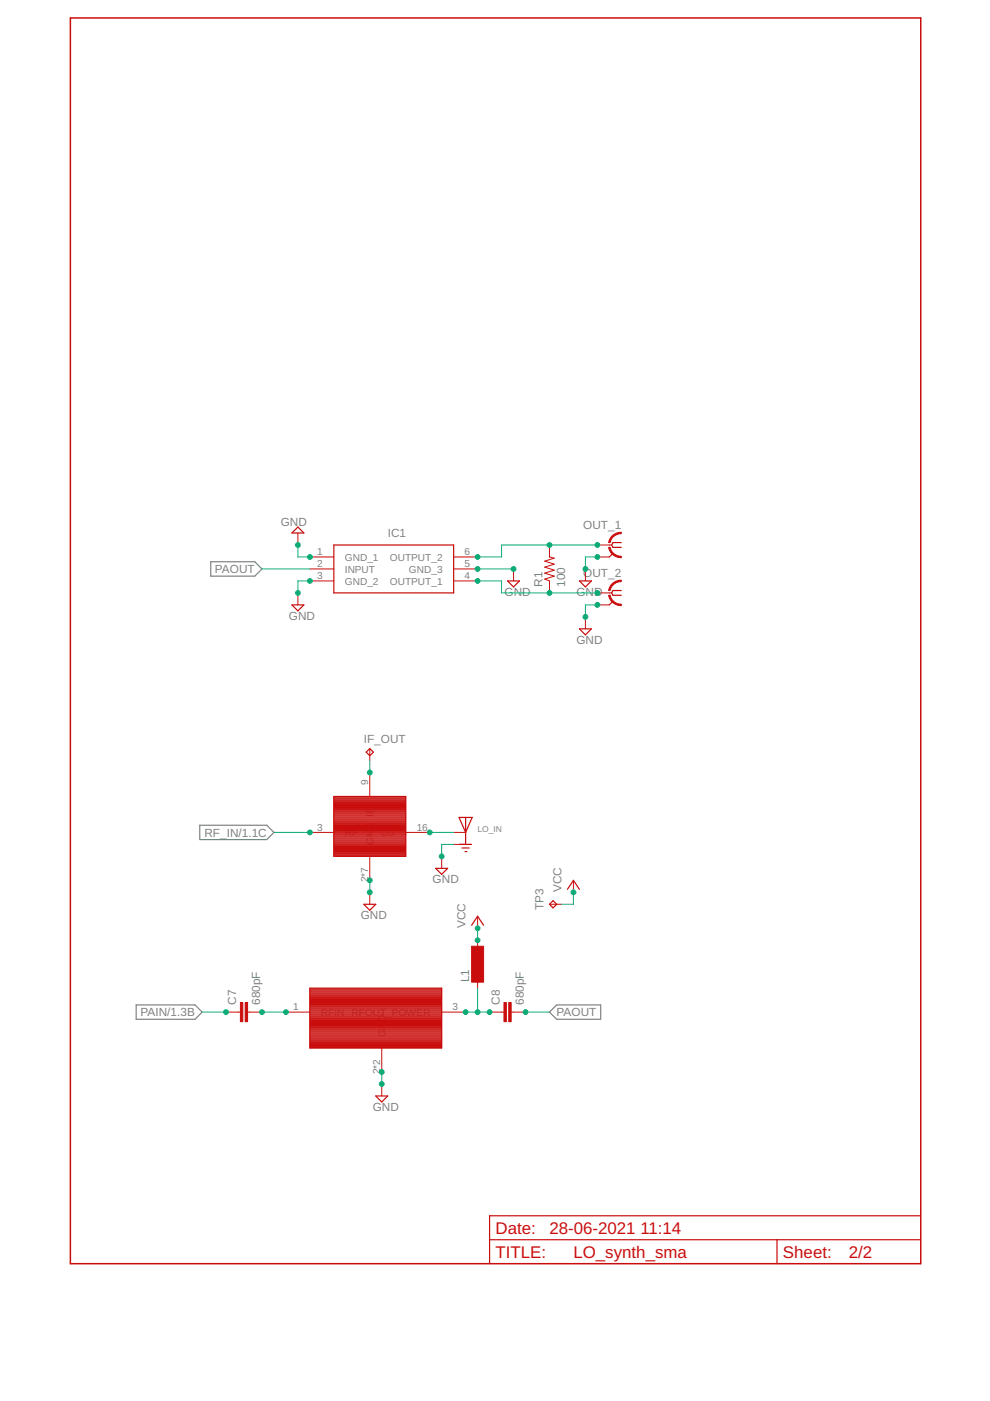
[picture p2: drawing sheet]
<svg xmlns="http://www.w3.org/2000/svg" width="210mm" height="297mm" viewBox="0 0 210 297" stroke-linecap="round" stroke-linejoin="round" font-family="sans-serif">
<path d="M44.7 119.1h9.3l1.5 1.5-1.5 1.6h-9.3zM42.4 175h14.2l1.5 1.5-1.5 1.5h-14.2zM28.9 213.1h12.4l1.6 1.5-1.6 1.5h-12.4zM116.5 214.6l1.5-1.5h9.4v3h-9.4z" fill="none" stroke="#808080" stroke-width=".25"/>
<g fill="none" stroke="#c90d0c" stroke-width=".21">
<path d="M63.2 113v2.5M65.7 118.1h5.1M96.2 118.1h5.1M116.5 115.5v2.6l1 .2-2 .7 2 .6-2 .6 2 .7-2 .6 2 .7-2 .6 1 .4v2.5M126.7 118.1h2.5M126.7 115.5h3M63.2 125.7v2.5M65.7 120.6h5.1M65.7 123.2h5.1M96.2 120.6h5.1M96.2 123.2h5.1M108.9 120.6v2.6"/>
<path d="M124.1 120.6v2.6M124.1 130.8v2.5M126.7 125.7h3M126.7 128.2h2.5M78.4 158.7v2.5M65.7 176.5h5.1M78.4 163.8v5.1M86 176.5h5.1M96.2 176.5h2.5M96.2 179h2.5M78.4 181.6v5M78.4 189.2v2.5"/>
<path d="M93.6 181.6v2.5M101.3 194.3v2.5M101.3 199.3v2.6M116.5 191.7h2.5M121.6 186.6v2.6M47.9 214.6h3.1M52.5 214.6h3M60.6 214.6h5.1M93.6 214.6h5.1M101.3 207v2.5M103.8 214.6h3M108.4 214.6h3"/>
<path d="M80.9 222.2v5.1M80.9 229.8v2.6"/>
</g>
<g fill="none" stroke="#c90d0c" stroke-width=".25">
<path d="M63.2 111.7l1.2 1.3h-2.5zM70.8 115.5h25.4v10.2h-25.4zM129.9 117.3l-.7 .8M131.7 115h-1.8l-.2 .5 .2 .6h1.8M61.9 128.2h2.5l-1.2 1.3zM107.6 123.2h2.6l-1.3 1.2zM122.9 123.2h2.5l-1.3 1.2zM122.9 133.3h2.5l-1.3 1.3zM129.9 127.5l-.7 .7M131.7 125.2h-1.8l-.2 .5 .2 .5h1.8M77.6 159.5l.8-.8 .8 .8-.8 .7zM70.8 168.9h15.2v12.7h-15.2z"/>
<path d="M70.8 179.9h15.2M70.8 179.7h15.2M70.8 179.5h15.2M70.8 179.2h15.2M70.8 179h15.2M70.8 178.8h15.2M70.8 178.6h15.2M70.8 178.3h15.2M70.8 178.1h15.2M70.8 177.9h15.2M70.8 177.7h15.2M70.8 177.4h15.2"/>
<path d="M70.8 177.2h15.2M70.8 177h15.2M70.8 176.8h15.2M70.8 176.6h15.2M70.8 176.3h15.2M70.8 176.1h15.2M70.8 175.9h15.2M70.8 175.7h15.2M70.8 175.5h15.2M70.8 175.2h15.2M70.8 175h15.2M70.8 174.8h15.2"/>
<path d="M70.8 174.6h15.2M70.8 174.3h15.2M70.8 174.1h15.2M70.8 173.9h15.2M70.8 173.7h15.2M70.8 173.4h15.2M70.8 173.2h15.2M70.8 173h15.2M70.8 172.8h15.2M70.8 172.6h15.2M70.8 172.3h15.2M70.8 172.1h15.2"/>
<path d="M70.8 171.9h15.2M70.8 171.7h15.2M70.8 171.4h15.2M70.8 171.2h15.2M70.8 171h15.2M70.8 170.8h15.2M70.8 170.6h15.2M70.8 170.3h15.2M70.8 170.1h15.2M70.8 169.9h15.2M70.8 169.7h15.2M70.8 169.4h15.2"/>
<path d="M70.8 169.2h15.2M70.8 169h15.2M97.3 173.3h2.8l-1.4 3.2zM97.5 179h2.5M98 179.8h1.5M98.7 173.3v5.7M70.8 181.4h15.2M70.8 181.2h15.2M70.8 181h15.2M70.8 180.8h15.2M70.8 180.6h15.2M70.8 180.3h15.2"/>
<path d="M70.8 180.1h15.2M77.1 191.7h2.6l-1.3 1.3zM92.4 184.1h2.5l-1.3 1.3zM98.6 180.6h.4M100 196.2l1.3-1.9 1.2 1.9M116.5 191.7l.8-.7 .7 .7-.7 .8zM120.3 188.6l1.3-2 1.3 2M65.7 209.5h27.9v12.7h-27.9zM65.7 219.9h27.9M65.7 219.7h27.9M65.7 219.5h27.9M65.7 219.2h27.9"/>
<path d="M65.7 219h27.9M65.7 218.8h27.9M65.7 218.6h27.9M65.7 218.3h27.9M65.7 218.1h27.9M65.7 217.9h27.9M65.7 217.7h27.9M65.7 217.4h27.9M65.7 217.2h27.9M65.7 217h27.9M65.7 216.8h27.9M65.7 216.6h27.9"/>
<path d="M65.7 216.3h27.9M65.7 216.1h27.9M65.7 215.9h27.9M65.7 215.7h27.9M65.7 215.5h27.9M65.7 215.2h27.9M65.7 215h27.9M65.7 214.8h27.9M65.7 214.6h27.9M65.7 214.3h27.9M65.7 214.1h27.9M65.7 213.9h27.9"/>
<path d="M65.7 213.7h27.9M65.7 213.4h27.9M65.7 213.2h27.9M65.7 213h27.9M65.7 212.8h27.9M65.7 212.6h27.9M65.7 212.3h27.9M65.7 212.1h27.9M65.7 211.9h27.9M65.7 211.7h27.9M65.7 211.5h27.9M65.7 211.2h27.9"/>
<path d="M65.7 211h27.9M65.7 210.8h27.9M65.7 210.6h27.9M65.7 210.3h27.9M65.7 210.1h27.9M65.7 209.9h27.9M65.7 209.7h27.9M65.7 222.1h27.9M65.7 221.9h27.9M65.7 221.7h27.9M65.7 221.4h27.9M65.7 221.2h27.9"/>
<path d="M65.7 221h27.9M65.7 220.8h27.9M65.7 220.6h27.9M65.7 220.3h27.9M65.7 220.1h27.9M79.7 232.4h2.5l-1.3 1.2zM195.2 257.8h-91.4v10.1M103.8 262.8h91.4M164.7 262.8v5.1"/>
</g>
<g fill="#c90d0c" stroke="#c90d0c" stroke-width=".21">
<path d="M52 212.6h.5v4h-.5z"/>
<path d="M51 212.6h.5v4h-.5z"/>
<path d="M107.9 212.6h.5v4h-.5z"/>
<path d="M106.8 212.6h.6v4h-.6z"/>
<path d="M100 200.6h2.5v7.6h-2.5z"/>
</g>
<path d="M14.9 3.8h180.3v264.1h-180.3z" fill="none" stroke="#c90d0c" stroke-width=".32"/>
<g fill="#c90d0c" stroke="#c90d0c" stroke-width=".21">
<path d="M129.8 123.7l1.2-.6 .7-.1v.3a2.4 2.4 0 0 0-2.4 1.9h-.3l.1-.3z" fill-rule="evenodd"/>
<path d="M129 126.2h.3a2.39 2.39 0 0 0 2.4 1.9v.3a2.67 2.67 0 0 1-2.7-2.2z" fill-rule="evenodd"/>
<path d="M129.8 113.6l1.2-.7h.7v.3a2.4 2.4 0 0 0-2.4 1.9l-.3-.1 .1-.2z" fill-rule="evenodd"/>
<path d="M129 116.1l.3-.1a2.39 2.39 0 0 0 2.4 1.9v.3a2.67 2.67 0 0 1-2.7-2.1z" fill-rule="evenodd"/>
</g>
<g fill="none" stroke="#0dab76" stroke-width=".21">
<path d="M63.2 115.5v2.6h2.5M126.7 115.5h-20.4v2.6h-5M126.7 118.1h-2.6v2.5M55.5 120.6h10.2M65.7 123.2h-2.5v2.5M101.3 120.6h7.6M101.3 123.2h5v2.5h20.4M126.7 128.2h-2.6v2.6M58.1 176.5h7.6M78.4 161.2v2.6M91.1 176.5h5.1M96.2 179h-2.6v2.6"/>
<path d="M78.4 186.6v2.6M101.3 196.8v2.5M121.6 189.2v2.5h-2.6M42.9 214.6h5M55.5 214.6h5.1M98.7 214.6h5.1M101.3 209.5v5.1M111.4 214.6h5.1M80.9 227.3v2.5"/>
</g>
<g fill="#0dab76" stroke="#0dab76" stroke-width=".21">
<circle cx="78.4" cy="186.6" r=".51"/>
<circle cx="78.4" cy="189.2" r=".51"/>
<circle cx="93.6" cy="181.6" r=".51"/>
<circle cx="80.9" cy="227.3" r=".51"/>
<circle cx="80.9" cy="229.8" r=".51"/>
<circle cx="101.3" cy="120.6" r=".51"/>
<circle cx="108.9" cy="120.6" r=".51"/>
<circle cx="65.7" cy="118.1" r=".51"/>
<circle cx="63.2" cy="115.5" r=".51"/>
<circle cx="65.7" cy="123.2" r=".51"/>
<circle cx="63.2" cy="125.7" r=".51"/>
<circle cx="124.1" cy="120.6" r=".51"/>
<circle cx="126.7" cy="118.1" r=".51"/>
<circle cx="124.1" cy="130.8" r=".51"/>
<circle cx="126.7" cy="128.2" r=".51"/>
<circle cx="65.7" cy="176.5" r=".51"/>
<circle cx="91.1" cy="176.5" r=".51"/>
<circle cx="78.4" cy="163.8" r=".51"/>
<circle cx="55.5" cy="214.6" r=".51"/>
<circle cx="60.6" cy="214.6" r=".51"/>
<circle cx="98.7" cy="214.6" r=".51"/>
<circle cx="103.8" cy="214.6" r=".51"/>
<circle cx="101.3" cy="214.6" r=".51"/>
<circle cx="47.9" cy="214.6" r=".51"/>
<circle cx="121.6" cy="189.2" r=".51"/>
<circle cx="101.3" cy="199.3" r=".51"/>
<circle cx="101.3" cy="196.8" r=".51"/>
<circle cx="111.4" cy="214.6" r=".51"/>
<circle cx="116.5" cy="115.5" r=".51"/>
<circle cx="101.3" cy="118.1" r=".51"/>
<circle cx="126.7" cy="115.5" r=".51"/>
<circle cx="101.3" cy="123.2" r=".51"/>
<circle cx="116.5" cy="125.7" r=".51"/>
<circle cx="126.7" cy="125.7" r=".51"/>
</g>
<g font-size="3.6" fill="#c90d0c">
<text x="105.1" y="261.6">Date:</text>
<text x="116.5" y="261.6">28-06-2021</text>
<text x="135.8" y="261.6">11:14</text>
<text x="105.1" y="266.6">TITLE:</text>
<text x="121.6" y="266.6">LO_synth_sma</text>
<text x="166" y="266.6">Sheet:</text>
<text x="180" y="266.6">2/2</text>
</g>
<g font-size="2.5" fill="#808080">
<text x="59.5" y="111.6">GND</text>
<text x="82.2" y="113.9">IC1</text>
<text x="123.6" y="112.2">OUT_1</text>
<text x="45.6" y="121.5">PAOUT</text>
<text x="115" y="124.4" transform="rotate(-90 115 124.4)">R1</text>
<text x="119.8" y="124.4" transform="rotate(-90 119.8 124.4)">100</text>
<text x="123.6" y="122.4">OUT_2</text>
<text x="61.3" y="131.4">GND</text>
<text x="107" y="126.3">GND</text>
<text x="122.2" y="126.3">GND</text>
<text x="122.2" y="136.5">GND</text>
<text x="77.1" y="157.4">IF_OUT</text>
<text x="43.4" y="177.4">RF_IN/1.1C</text>
<text x="91.7" y="187.3">GND</text>
<text x="119" y="189.2" transform="rotate(-90 119 189.2)">VCC</text>
<text x="76.5" y="194.9">GND</text>
<text x="98.7" y="196.8" transform="rotate(-90 98.7 196.8)">VCC</text>
<text x="115.2" y="193" transform="rotate(-90 115.2 193)">TP3</text>
<text x="99.5" y="208.2" transform="rotate(-90 99.5 208.2)">L1</text>
<text x="29.8" y="215.5">PAIN/1.3B</text>
<text x="50.1" y="213.1" transform="rotate(-90 50.1 213.1)">C7</text>
<text x="55.2" y="213.1" transform="rotate(-90 55.2 213.1)">680pF</text>
<text x="106" y="213.1" transform="rotate(-90 106 213.1)">C8</text>
<text x="111" y="213.1" transform="rotate(-90 111 213.1)">680pF</text>
<text x="118" y="215.5">PAOUT</text>
<text x="79" y="235.5">GND</text>
</g>
<g font-size="2.1" fill="#808080">
<text x="67.3" y="117.7">1</text>
<text x="73.1" y="118.8">GND_1</text>
<text x="82.7" y="118.8">OUTPUT_2</text>
<text x="98.5" y="117.7">6</text>
<text x="67.3" y="120.3">2</text>
<text x="67.3" y="122.8">3</text>
<text x="73.1" y="121.4">INPUT</text>
<text x="73.1" y="123.9">GND_2</text>
<text x="82.7" y="123.9">OUTPUT_1</text>
<text x="86.7" y="121.4">GND_3</text>
<text x="98.5" y="122.8">4</text>
<text x="98.5" y="120.3">5</text>
<text x="78" y="166.5" transform="rotate(-90 78 166.5)">9</text>
<text x="67.3" y="176.1">3</text>
<text x="73.1" y="177.3">RF</text>
<text x="79.2" y="177.6" transform="rotate(-90 79.2 177.6)">N</text>
<text x="80.8" y="177.3">LO</text>
<text x="88.4" y="176.1">16</text>
<text x="78" y="187.1" transform="rotate(-90 78 187.1)">2*7</text>
<text x="62.2" y="214.2">1</text>
<text x="96" y="214.2">3</text>
<text x="81.7" y="216.7" transform="rotate(-90 81.7 216.7)">D</text>
<text x="80.6" y="227.7" transform="rotate(-90 80.6 227.7)">2*2</text>
</g>
<text font-size="1.8" fill="#808080" x="101.3" y="176.5">LO_IN</text>
</svg>
